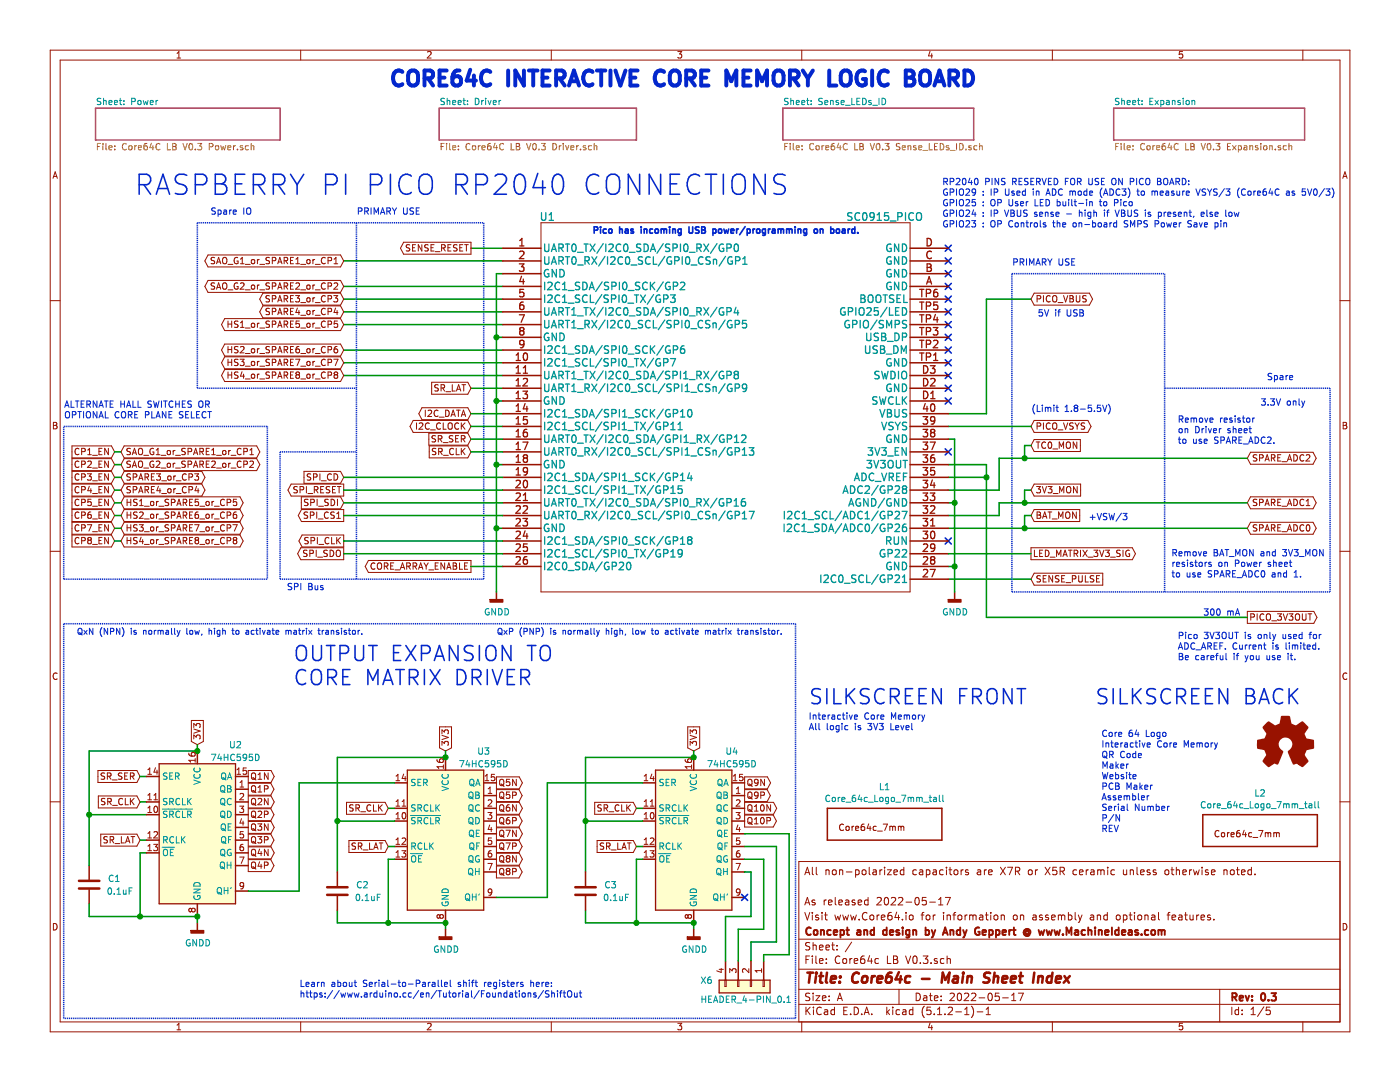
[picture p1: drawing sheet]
EESchema Schematic File Version 4
LIBS:Core64c LB V0.3-cache
EELAYER 29 0
EELAYER END
$Descr A 11000 8500
encoding utf-8
Sheet 1 5
Title "Core64c - Main Sheet Index"
Date "2022-05-17"
Rev "0.3"
Comp "Concept and design by Andy Geppert @ www.MachineIdeas.com"
Comment1 "Visit www.Core64.io for information on assembly and optional features."
Comment2 "As released 2022-05-17"
Comment3 ""
Comment4 "All non-polarized capacitors are X7R or X5R ceramic unless otherwise noted."
$EndDescr
Text Notes 3050 700  0    118  ~ 24
CORE64C INTERACTIVE CORE MEMORY LOGIC BOARD
$Sheet
S 6150 850  1500 250 
U 5E75D6AB
F0 "Sense_LEDs_ID" 50
F1 "Core64C LB V0.3 Sense_LEDs_ID.sch" 50
$EndSheet
$Sheet
S 8750 850  1500 250 
U 5EA63449
F0 "Expansion" 50
F1 "Core64C LB V0.3 Expansion.sch" 50
$EndSheet
Text Notes 8550 4100 0    50   ~ 0
+VSW/3
Text Notes 4650 1850 0    50   ~ 10
Pico has incoming USB power/programming on board.
$Sheet
S 750  850  1450 250 
U 5E7548ED
F0 "Power" 50
F1 "Core64C LB V0.3 Power.sch" 50
$EndSheet
Text Notes 1050 1550 0    157  ~ 0
RASPBERRY PI PICO RP2040 CONNECTIONS
Text GLabel 2700 4250 0    50   Output ~ 0
SPI_CLK
Text GLabel 2700 3750 0    50   Input ~ 0
SPI_CD
$Comp
L power:GNDD #PWR?
U 1 1
P 3900 4650
AR Path="/5EA63449/5F4EB827" Ref="#PWR?"  Part="1" 
AR Path="/5F4EB827" Ref="#PWR0102"  Part="1" 
F 0 "#PWR0102" H 3900 4400 50  0001 C CNN
F 1 "GNDD" H 3904 4494 50  0000 C CNN
F 2 "" H 3900 4650 50  0001 C CNN
F 3 "" H 3900 4650 50  0001 C CNN
	1    3900 4650
	1    0    0    -1  
$EndComp
Text Notes 9250 5200 0    50   ~ 0
Pico 3V3OUT is only used for\nADC_AREF. Current is limited. \nBe careful if you use it.
Text GLabel 2700 3950 0    50   Input ~ 0
SPI_SDI
Text GLabel 2700 4350 0    50   Output ~ 0
SPI_SDO
Wire Notes Line
	3800 1750 3800 4550
Text Notes 2800 1700 0    50   ~ 0
PRIMARY USE
Wire Notes Line
	9150 2150 9150 4650
Text Notes 7950 2100 0    50   ~ 0
PRIMARY USE
Text Notes 8600 5550 0    118  ~ 0
SILKSCREEN BACK
Text Notes 6350 5550 0    118  ~ 0
SILKSCREEN FRONT
Text Notes 8650 6550 0    50   ~ 0
Core 64 Logo\nInteractive Core Memory\nQR Code\nMaker\nWebsite\nPCB Maker\nAssembler\nSerial Number\nP/N\nREV
Text Notes 6350 5750 0    50   ~ 0
Interactive Core Memory\nAll logic is 3V3 Level\n
Wire Notes Line
	10450 3050 10450 4650
Text Notes 9950 3000 0    50   ~ 0
Spare
Wire Notes Line
	7950 2150 9150 2150
Text Notes 1650 1700 0    50   ~ 0
Spare IO
Text Notes 2250 4650 0    50   ~ 0
SPI Bus
Text GLabel 2700 4050 0    50   Output ~ 0
SPI_CS1
$Comp
L Graphic:Logo_Open_Hardware_Small L3
U 1 1
P 10100 5850
F 0 "L3" H 10100 6125 50  0001 C CNN
F 1 "Logo_Open_Hardware_Small" H 10100 5625 50  0001 C CNN
F 2 "Symbol:OSHW-Logo2_7.3x6mm_SilkScreen" H 10100 5850 50  0001 C CNN
F 3 "~" H 10100 5850 50  0001 C CNN
F 4 "DNP" H 10100 5850 50  0001 C CNN "Populate"
F 5 "Silkscreen image" H 10100 5850 50  0001 C CNN "Description"
	1    10100 5850
	1    0    0    -1  
$EndComp
Text Notes 3900 5000 0    47   ~ 0
QxP (PNP) is normally high, low to activate matrix transistor.
$Sheet
S 3450 850  1550 250 
U 5E755AC8
F0 "Driver" 50
F1 "Core64C LB V0.3 Driver.sch" 50
$EndSheet
Wire Wire Line
	7850 4050 7850 3950
Text GLabel 8100 4350 2    50   Output ~ 0
LED_MATRIX_3V3_SIG
Text GLabel 3700 3250 0    50   BiDi ~ 0
I2C_DATA
Text GLabel 8100 4550 2    50   Input ~ 0
SENSE_PULSE
Text GLabel 3700 4450 0    50   Output ~ 0
CORE_ARRAY_ENABLE
Text GLabel 8100 4050 2    50   Input ~ 0
BAT_MON
Text Notes 2300 5400 0    118  ~ 0
OUTPUT EXPANSION TO\nCORE MATRIX DRIVER
Text GLabel 2700 3850 0    50   Output ~ 0
SPI_RESET
Wire Wire Line
	3950 2150 3900 2150
Wire Wire Line
	3900 2150 3900 2650
Wire Wire Line
	3950 4150 3900 4150
Connection ~ 3900 4150
Wire Wire Line
	3900 4150 3900 4650
Wire Wire Line
	3950 3650 3900 3650
Connection ~ 3900 3650
Wire Wire Line
	3900 3650 3900 4150
Wire Wire Line
	3950 3150 3900 3150
Connection ~ 3900 3150
Wire Wire Line
	3900 3150 3900 3650
Wire Wire Line
	3950 2650 3900 2650
Connection ~ 3900 2650
Wire Wire Line
	3900 2650 3900 3150
Text Notes 7400 1800 0    50   ~ 0
RP2040 PINS RESERVED FOR USE ON PICO BOARD:\nGPIO29 : IP Used in ADC mode (ADC3) to measure VSYS/3 (Core64C as 5V0/3)\nGPIO25 : OP User LED built-in to Pico\nGPIO24 : IP VBUS sense - high if VBUS is present, else low\nGPIO23 : OP Controls the on-board SMPS Power Save pin
$Comp
L power:GNDD #PWR?
U 1 1
P 7500 4650
AR Path="/5EA63449/60B64A63" Ref="#PWR?"  Part="1" 
AR Path="/60B64A63" Ref="#PWR0107"  Part="1" 
F 0 "#PWR0107" H 7500 4400 50  0001 C CNN
F 1 "GNDD" H 7504 4494 50  0000 C CNN
F 2 "" H 7500 4650 50  0001 C CNN
F 3 "" H 7500 4650 50  0001 C CNN
	1    7500 4650
	1    0    0    -1  
$EndComp
Wire Wire Line
	7500 4650 7500 4450
Wire Wire Line
	7500 4450 7450 4450
Wire Wire Line
	7500 4450 7500 3950
Wire Wire Line
	7500 3950 7450 3950
Connection ~ 7500 4450
Wire Wire Line
	7500 3950 7500 3450
Wire Wire Line
	7500 3450 7450 3450
Connection ~ 7500 3950
NoConn ~ 7450 3550
Wire Wire Line
	7750 3650 7750 3750
Wire Wire Line
	7750 3650 7450 3650
Wire Wire Line
	7450 3750 7750 3750
Wire Wire Line
	7450 4050 7850 4050
Text GLabel 9800 3600 2    50   BiDi ~ 0
SPARE_ADC2
NoConn ~ 7450 4250
NoConn ~ 7450 2850
NoConn ~ 7450 2350
NoConn ~ 7450 2450
NoConn ~ 7450 2550
NoConn ~ 7450 2650
NoConn ~ 7450 2750
NoConn ~ 7450 2950
NoConn ~ 7450 3150
NoConn ~ 7450 3050
NoConn ~ 7450 2250
NoConn ~ 7450 2150
NoConn ~ 7450 2050
NoConn ~ 7450 1950
Wire Wire Line
	7450 4550 8100 4550
Text GLabel 3700 3350 0    50   BiDi ~ 0
I2C_CLOCK
Wire Notes Line
	7950 2150 7950 4650
Wire Notes Line
	9150 3050 10450 3050
Wire Wire Line
	2700 2350 3950 2350
Wire Wire Line
	2700 2450 3950 2450
Wire Wire Line
	2700 2550 3950 2550
Wire Wire Line
	2700 2750 3950 2750
Wire Wire Line
	2700 2850 3950 2850
Wire Wire Line
	2700 2950 3950 2950
Wire Notes Line
	2800 1750 2800 4550
Wire Notes Line
	2100 3350 2100 4550
Text Notes 9900 3200 0    50   ~ 0
3.3V only
Wire Wire Line
	3950 4450 3700 4450
Wire Wire Line
	2700 2050 3950 2050
Wire Wire Line
	3950 1950 3700 1950
Wire Wire Line
	3950 2250 2700 2250
Wire Wire Line
	3950 3050 3700 3050
Wire Wire Line
	3950 3250 3700 3250
Wire Wire Line
	3950 3350 3700 3350
Wire Wire Line
	7450 3850 7850 3850
Wire Notes Line
	500  4900 6250 4900
Wire Notes Line
	6250 4900 6250 8000
Wire Notes Line
	6250 8000 500  8000
Wire Notes Line
	500  8000 500  4900
Text GLabel 9800 3950 2    50   BiDi ~ 0
SPARE_ADC1
Wire Wire Line
	7850 3950 8050 3950
Wire Wire Line
	7850 3850 7850 3600
Text GLabel 8100 3850 2    50   Input ~ 0
3V3_MON
Wire Wire Line
	8100 3850 8050 3850
Wire Wire Line
	8050 3850 8050 3950
Wire Wire Line
	7750 4850 7750 3750
Text GLabel 8100 2350 2    50   BiDi ~ 0
PICO_VBUS
Text Notes 9450 4850 0    50   ~ 0
300 mA
Text Notes 8150 2500 0    50   ~ 0
5V if USB
Text Notes 8100 3250 0    50   ~ 0
(Limit 1.8-5.5V)
Text GLabel 9800 4850 2    50   Output ~ 0
PICO_3V3OUT
Text Notes 600  5000 0    47   ~ 0
QxN (NPN) is normally low, high to activate matrix transistor.
Wire Wire Line
	7850 3600 8050 3600
Text GLabel 9800 4150 2    50   BiDi ~ 0
SPARE_ADC0
Wire Wire Line
	8100 4050 8050 4050
Wire Wire Line
	8050 4050 8050 4150
Connection ~ 7750 3750
Connection ~ 8050 3950
Wire Wire Line
	7450 3250 7750 3250
Wire Wire Line
	7750 3250 7750 2350
Wire Wire Line
	7750 2350 8100 2350
Text GLabel 8100 3350 2    50   BiDi ~ 0
PICO_VSYS
Wire Wire Line
	7450 3350 8100 3350
Connection ~ 8050 4150
Wire Wire Line
	7450 4150 8050 4150
Text GLabel 2700 2250 0    50   BiDi ~ 0
SAO_G2_or_SPARE2_or_CP2
Text GLabel 2700 2050 0    50   BiDi ~ 0
SAO_G1_or_SPARE1_or_CP1
Wire Notes Line
	7950 4650 10450 4650
Text Notes 9200 4550 0    50   ~ 0
Remove BAT_MON and 3V3_MON\nresistors on Power sheet\nto use SPARE_ADC0 and 1.
Text GLabel 900  3950 0    50   Input ~ 0
CP5_EN
Text GLabel 900  4050 0    50   Input ~ 0
CP6_EN
Text GLabel 900  4150 0    50   Input ~ 0
CP7_EN
Text GLabel 900  4250 0    50   Input ~ 0
CP8_EN
Text GLabel 900  3550 0    50   Input ~ 0
CP1_EN
Text GLabel 900  3650 0    50   Input ~ 0
CP2_EN
Text GLabel 900  3750 0    50   Input ~ 0
CP3_EN
Text GLabel 900  3850 0    50   Input ~ 0
CP4_EN
Text GLabel 950  3750 2    50   BiDi ~ 0
SPARE3_or_CP3
Text GLabel 950  3650 2    50   BiDi ~ 0
SAO_G2_or_SPARE2_or_CP2
Text GLabel 950  3550 2    50   BiDi ~ 0
SAO_G1_or_SPARE1_or_CP1
Text Notes 500  3300 0    50   ~ 0
ALTERNATE HALL SWITCHES OR\nOPTIONAL CORE PLANE SELECT
Wire Wire Line
	950  3550 900  3550
Wire Wire Line
	950  3650 900  3650
Wire Wire Line
	950  3750 900  3750
Wire Wire Line
	950  3850 900  3850
Text GLabel 950  3850 2    50   BiDi ~ 0
SPARE4_or_CP4
$Comp
L Pico_SC0915_Sequential:SC0915 U1
U 1 1
P 3950 1950
F 0 "U1" H 4300 2200 60  0000 C CNN
F 1 "SC0915_PICO" H 6950 2200 60  0000 C CNN
F 2 "Raspberry_Pico_SC0915:Pico_SC0915_THRUHOLE_CUTOUTS" H 6450 2190 60  0001 C CNN
F 3 "" H 3950 1950 60  0000 C CNN
F 4 "DNP" H 3950 1950 50  0001 C CNN "Populate"
	1    3950 1950
	1    0    0    -1  
$EndComp
Wire Wire Line
	7750 4850 9800 4850
Wire Wire Line
	8050 4150 9800 4150
Wire Wire Line
	8050 3950 9800 3950
$Comp
L CORE_64_LIBRARY:Core_64c_Logo_7mm_tall L1
U 1 1
P 6900 6700
F 0 "L1" H 6950 7221 50  0000 C CNN
F 1 "Core_64c_Logo_7mm_tall" H 6950 7128 50  0000 C CNN
F 2 "Core_Memory_8x8_Array:Core64c_Logo_7mm" H 6900 6700 50  0001 C CNN
F 3 "" H 6900 6700 50  0001 C CNN
F 4 "DNP" H 6900 6700 50  0001 C CNN "Populate"
	1    6900 6700
	1    0    0    -1  
$EndComp
$Comp
L CORE_64_LIBRARY:Core_64c_Logo_7mm_tall L2
U 1 1
P 9850 6750
F 0 "L2" H 9900 7271 50  0000 C CNN
F 1 "Core_64c_Logo_7mm_tall" H 9900 7178 50  0000 C CNN
F 2 "Core_Memory_8x8_Array:Core64c_Logo_7mm" H 9850 6750 50  0001 C CNN
F 3 "" H 9850 6750 50  0001 C CNN
F 4 "DNP" H 9850 6750 50  0001 C CNN "Populate"
	1    9850 6750
	1    0    0    -1  
$EndComp
Text Notes 2350 7850 0    50   ~ 0
Learn about Serial-to-Parallel shift registers here:\nhttps://www.arduino.cc/en/Tutorial/Foundations/ShiftOut
$Comp
L power:GNDD #PWR0108
U 1 1
P 1550 7250
F 0 "#PWR0108" H 1550 7000 50  0001 C CNN
F 1 "GNDD" H 1555 7094 50  0000 C CNN
F 2 "" H 1550 7250 50  0001 C CNN
F 3 "" H 1550 7250 50  0001 C CNN
	1    1550 7250
	1    0    0    -1  
$EndComp
Wire Wire Line
	1150 6700 1100 6700
Wire Wire Line
	1100 6700 1100 7200
Wire Wire Line
	1100 7200 1550 7200
Text GLabel 1100 6300 0    50   Input ~ 0
SR_CLK
Text GLabel 1100 6100 0    50   Input ~ 0
SR_SER
Text GLabel 1100 6600 0    50   Input ~ 0
SR_LAT
Wire Wire Line
	1150 6400 700  6400
Wire Wire Line
	1550 7250 1550 7200
Wire Wire Line
	1100 6100 1150 6100
Wire Wire Line
	1100 6300 1150 6300
Wire Wire Line
	1100 6600 1150 6600
Text GLabel 1950 6100 2    50   Output ~ 0
Q1N
Text GLabel 1950 6300 2    50   Output ~ 0
Q2N
Text GLabel 1950 6500 2    50   Output ~ 0
Q3N
Text GLabel 1950 6700 2    50   Output ~ 0
Q4N
Text GLabel 3900 6150 2    50   Output ~ 0
Q5N
Text GLabel 3900 6350 2    50   Output ~ 0
Q6N
Text GLabel 3700 1950 0    50   Output ~ 0
SENSE_RESET
Text GLabel 3050 6350 0    50   Input ~ 0
SR_CLK
Text GLabel 5000 6350 0    50   Input ~ 0
SR_CLK
Text GLabel 3900 6750 2    50   Output ~ 0
Q8N
Text GLabel 3900 6550 2    50   Output ~ 0
Q7N
Text GLabel 5850 6350 2    50   Output ~ 0
Q10N
Text GLabel 5850 6150 2    50   Output ~ 0
Q9N
Text GLabel 1950 6200 2    50   Output ~ 0
Q1P
Text GLabel 1950 6400 2    50   Output ~ 0
Q2P
Text GLabel 1950 6600 2    50   Output ~ 0
Q3P
Text GLabel 1950 6800 2    50   Output ~ 0
Q4P
Text GLabel 3900 6250 2    50   Output ~ 0
Q5P
Text GLabel 3900 6450 2    50   Output ~ 0
Q6P
Text GLabel 3900 6650 2    50   Output ~ 0
Q7P
Text GLabel 5850 6250 2    50   Output ~ 0
Q9P
Text GLabel 3900 6850 2    50   Output ~ 0
Q8P
Text GLabel 5850 6450 2    50   Output ~ 0
Q10P
$Comp
L Device:C C1
U 1 1
P 700 6950
F 0 "C1" H 450 7000 50  0000 L CNN
F 1 "0.1uF" H 350 6900 50  0000 L CNN
F 2 "Capacitor_SMD:C_0805_2012Metric" H 738 6800 50  0001 C CNN
F 3 "~" H 700 6950 50  0001 C CNN
F 4 "C28233" H 700 6950 50  0001 C CNN "LCSC"
F 5 "yes" H 700 6950 50  0001 C CNN "Populate"
	1    700  6950
	-1   0    0    -1  
$EndComp
Text GLabel 3700 3550 0    50   Input ~ 0
SR_CLK
Text GLabel 3700 3450 0    50   Input ~ 0
SR_SER
Text GLabel 3700 3050 0    50   Input ~ 0
SR_LAT
Wire Wire Line
	700  6400 700  6800
Connection ~ 700  6400
Wire Wire Line
	700  7100 700  7200
Wire Wire Line
	700  7200 1100 7200
Connection ~ 1100 7200
Connection ~ 1550 7200
$Comp
L 74xx:74HC595 U2
U 1 1
P 1550 6500
F 0 "U2" H 1850 7150 50  0000 C CNN
F 1 "74HC595D" H 1850 7050 50  0000 C CNN
F 2 "Digikey:SOIC-16_W3.90mm" H 1550 6500 50  0001 C CNN
F 3 "http://www.ti.com/lit/ds/symlink/sn74hc595.pdf" H 1550 6500 50  0001 C CNN
F 4 "C5947" H 1550 6500 50  0001 C CNN "LCSC"
F 5 "https://www.ti.com/lit/ds/symlink/sn74hc595.pdf?HQS=dis-dk-null-digikeymode-dsf-pf-null-wwe&ts=1622821550284" H 1550 6500 50  0001 C CNN "DK_Datasheet_Link"
F 6 "https://www.digikey.com/en/products/detail/texas-instruments/SN74HC595DT/1571266" H 1550 6500 50  0001 C CNN "DK_Detail_Page"
F 7 "Shift Register Serial to parallel" H 1550 6500 50  0001 C CNN "Description"
F 8 "SN74HC595DR" H 1550 6500 50  0001 C CNN "MPN"
F 9 "Texas Instruments" H 1550 6500 50  0001 C CNN "Manufacturer"
F 10 "yes" H 1550 6500 50  0001 C CNN "Populate"
	1    1550 6500
	1    0    0    -1  
$EndComp
Text GLabel 1550 5850 1    50   Input ~ 0
3V3
Wire Wire Line
	700  5900 1550 5900
Wire Wire Line
	2650 5950 3500 5950
Text GLabel 3500 5900 1    50   Input ~ 0
3V3
$Comp
L 74xx:74HC595 U3
U 1 1
P 3500 6550
F 0 "U3" H 3800 7200 50  0000 C CNN
F 1 "74HC595D" H 3800 7100 50  0000 C CNN
F 2 "Digikey:SOIC-16_W3.90mm" H 3500 6550 50  0001 C CNN
F 3 "http://www.ti.com/lit/ds/symlink/sn74hc595.pdf" H 3500 6550 50  0001 C CNN
F 4 "C5947" H 3500 6550 50  0001 C CNN "LCSC"
F 5 "https://www.ti.com/lit/ds/symlink/sn74hc595.pdf?HQS=dis-dk-null-digikeymode-dsf-pf-null-wwe&ts=1622821550284" H 3500 6550 50  0001 C CNN "DK_Datasheet_Link"
F 6 "https://www.digikey.com/en/products/detail/texas-instruments/SN74HC595DT/1571266" H 3500 6550 50  0001 C CNN "DK_Detail_Page"
F 7 "Shift Register Serial to parallel" H 3500 6550 50  0001 C CNN "Description"
F 8 "SN74HC595DR" H 3500 6550 50  0001 C CNN "MPN"
F 9 "Texas Instruments" H 3500 6550 50  0001 C CNN "Manufacturer"
F 10 "yes" H 3500 6550 50  0001 C CNN "Populate"
	1    3500 6550
	1    0    0    -1  
$EndComp
Connection ~ 3500 7250
Connection ~ 3050 7250
Wire Wire Line
	2650 7250 3050 7250
Wire Wire Line
	2650 7150 2650 7250
Connection ~ 2650 6450
Wire Wire Line
	2650 6450 2650 6850
$Comp
L Device:C C2
U 1 1
P 2650 7000
F 0 "C2" H 2400 7050 50  0000 L CNN
F 1 "0.1uF" H 2300 6950 50  0000 L CNN
F 2 "Capacitor_SMD:C_0805_2012Metric" H 2688 6850 50  0001 C CNN
F 3 "~" H 2650 7000 50  0001 C CNN
F 4 "C28233" H 2650 7000 50  0001 C CNN "LCSC"
F 5 "yes" H 2650 7000 50  0001 C CNN "Populate"
	1    2650 7000
	-1   0    0    -1  
$EndComp
Wire Wire Line
	3050 6350 3100 6350
Wire Wire Line
	2350 6150 3100 6150
Wire Wire Line
	3500 7300 3500 7250
Wire Wire Line
	3100 6450 2650 6450
Wire Wire Line
	3050 7250 3500 7250
Wire Wire Line
	3050 6750 3050 7250
Wire Wire Line
	3100 6750 3050 6750
$Comp
L power:GNDD #PWR0109
U 1 1
P 3500 7300
F 0 "#PWR0109" H 3500 7050 50  0001 C CNN
F 1 "GNDD" H 3505 7144 50  0000 C CNN
F 2 "" H 3500 7300 50  0001 C CNN
F 3 "" H 3500 7300 50  0001 C CNN
	1    3500 7300
	1    0    0    -1  
$EndComp
Wire Wire Line
	4600 5950 5450 5950
Text GLabel 5450 5900 1    50   Input ~ 0
3V3
$Comp
L 74xx:74HC595 U4
U 1 1
P 5450 6550
F 0 "U4" H 5750 7200 50  0000 C CNN
F 1 "74HC595D" H 5750 7100 50  0000 C CNN
F 2 "Digikey:SOIC-16_W3.90mm" H 5450 6550 50  0001 C CNN
F 3 "http://www.ti.com/lit/ds/symlink/sn74hc595.pdf" H 5450 6550 50  0001 C CNN
F 4 "C5947" H 5450 6550 50  0001 C CNN "LCSC"
F 5 "https://www.ti.com/lit/ds/symlink/sn74hc595.pdf?HQS=dis-dk-null-digikeymode-dsf-pf-null-wwe&ts=1622821550284" H 5450 6550 50  0001 C CNN "DK_Datasheet_Link"
F 6 "https://www.digikey.com/en/products/detail/texas-instruments/SN74HC595DT/1571266" H 5450 6550 50  0001 C CNN "DK_Detail_Page"
F 7 "Shift Register Serial to parallel" H 5450 6550 50  0001 C CNN "Description"
F 8 "SN74HC595DR" H 5450 6550 50  0001 C CNN "MPN"
F 9 "Texas Instruments" H 5450 6550 50  0001 C CNN "Manufacturer"
F 10 "yes" H 5450 6550 50  0001 C CNN "Populate"
	1    5450 6550
	1    0    0    -1  
$EndComp
Connection ~ 5450 7250
Connection ~ 5000 7250
Wire Wire Line
	4600 7250 5000 7250
Wire Wire Line
	4600 7150 4600 7250
Connection ~ 4600 6450
Wire Wire Line
	4600 6450 4600 6850
$Comp
L Device:C C3
U 1 1
P 4600 7000
F 0 "C3" H 4350 7050 50  0000 L CNN
F 1 "0.1uF" H 4250 6950 50  0000 L CNN
F 2 "Capacitor_SMD:C_0805_2012Metric" H 4638 6850 50  0001 C CNN
F 3 "~" H 4600 7000 50  0001 C CNN
F 4 "C28233" H 4600 7000 50  0001 C CNN "LCSC"
F 5 "yes" H 4600 7000 50  0001 C CNN "Populate"
	1    4600 7000
	-1   0    0    -1  
$EndComp
Wire Wire Line
	5000 6350 5050 6350
Wire Wire Line
	4300 6150 5050 6150
Wire Wire Line
	5450 7300 5450 7250
Wire Wire Line
	5050 6450 4600 6450
Wire Wire Line
	5000 7250 5450 7250
Wire Wire Line
	5000 6750 5000 7250
Wire Wire Line
	5050 6750 5000 6750
$Comp
L power:GNDD #PWR0111
U 1 1
P 5450 7300
F 0 "#PWR0111" H 5450 7050 50  0001 C CNN
F 1 "GNDD" H 5455 7144 50  0000 C CNN
F 2 "" H 5450 7300 50  0001 C CNN
F 3 "" H 5450 7300 50  0001 C CNN
	1    5450 7300
	1    0    0    -1  
$EndComp
Wire Wire Line
	700  5900 700  6400
Wire Wire Line
	2650 5950 2650 6450
Wire Wire Line
	1550 5850 1550 5900
Connection ~ 1550 5900
Wire Wire Line
	3500 5900 3500 5950
Connection ~ 3500 5950
Wire Wire Line
	4600 5950 4600 6450
Wire Wire Line
	5450 5900 5450 5950
Connection ~ 5450 5950
Wire Wire Line
	1950 7000 2350 7000
Wire Wire Line
	2350 7000 2350 6150
Wire Wire Line
	3900 7050 4300 7050
Wire Wire Line
	4300 7050 4300 6150
Text GLabel 2700 2350 0    50   BiDi ~ 0
SPARE3_or_CP3
Text GLabel 2700 2450 0    50   BiDi ~ 0
SPARE4_or_CP4
Wire Wire Line
	3950 3450 3700 3450
Wire Wire Line
	3950 3550 3700 3550
Text GLabel 2700 2550 0    50   BiDi ~ 0
HS1_or_SPARE5_or_CP5
Text GLabel 2700 2750 0    50   BiDi ~ 0
HS2_or_SPARE6_or_CP6
Text GLabel 2700 2850 0    50   BiDi ~ 0
HS3_or_SPARE7_or_CP7
Text GLabel 2700 2950 0    50   BiDi ~ 0
HS4_or_SPARE8_or_CP8
Text GLabel 950  3950 2    50   BiDi ~ 0
HS1_or_SPARE5_or_CP5
Text GLabel 950  4050 2    50   BiDi ~ 0
HS2_or_SPARE6_or_CP6
Text GLabel 950  4150 2    50   BiDi ~ 0
HS3_or_SPARE7_or_CP7
Text GLabel 950  4250 2    50   BiDi ~ 0
HS4_or_SPARE8_or_CP8
Wire Wire Line
	2700 3750 3950 3750
Wire Wire Line
	2700 3850 3950 3850
Wire Wire Line
	2700 3950 3950 3950
Wire Wire Line
	2700 4050 3950 4050
Wire Wire Line
	2700 4250 3950 4250
Wire Wire Line
	900  3950 950  3950
Wire Wire Line
	2700 4350 3950 4350
Wire Wire Line
	900  4050 950  4050
Wire Wire Line
	900  4150 950  4150
Wire Wire Line
	950  4250 900  4250
Wire Notes Line
	500  3350 2100 3350
Wire Notes Line
	500  4550 500  3350
Wire Notes Line
	2200 3550 2800 3550
Wire Notes Line
	1550 1750 1550 3050
Wire Notes Line
	1550 3050 2800 3050
Wire Notes Line
	1550 1750 3800 1750
Wire Wire Line
	7450 4350 8100 4350
$Comp
L Connector_Generic:Conn_01x04 X?
U 1 1
P 5900 7750
AR Path="/5EA63449/60E60D68" Ref="X?"  Part="1" 
AR Path="/60E60D68" Ref="X6"  Part="1" 
F 0 "X6" V 5850 7350 50  0000 L CNN
F 1 "HEADER_4-PIN_0.1" V 6000 7350 50  0000 L CNN
F 2 "Connector_PinSocket_2.54mm:PinSocket_1x04_P2.54mm_Vertical" H 5900 7750 50  0001 C CNN
F 3 "~" H 5900 7750 50  0001 C CNN
F 4 "DNP" H 5900 7750 50  0001 C CNN "Populate"
F 5 "YesYes" H 5900 7750 50  0001 C CNN "User Optional"
	1    5900 7750
	0    1    1    0   
$EndComp
Wire Wire Line
	5850 6550 6200 6550
Wire Wire Line
	6200 6550 6200 7500
Wire Wire Line
	6200 7500 6000 7500
Wire Wire Line
	6000 7500 6000 7550
Wire Wire Line
	5900 7550 5900 7400
Wire Wire Line
	5900 7400 6100 7400
Wire Wire Line
	6100 7400 6100 6650
Wire Wire Line
	6100 6650 5850 6650
Wire Wire Line
	5850 6750 6000 6750
Wire Wire Line
	6000 6750 6000 7300
Wire Wire Line
	6000 7300 5800 7300
Wire Wire Line
	5800 7300 5800 7550
Wire Wire Line
	5700 7550 5700 7200
Wire Wire Line
	5700 7200 5900 7200
Wire Wire Line
	5900 7200 5900 6850
Wire Wire Line
	5900 6850 5850 6850
NoConn ~ 5850 7050
Text GLabel 3050 6650 0    50   Input ~ 0
SR_LAT
Wire Wire Line
	3050 6650 3100 6650
Text GLabel 5000 6650 0    50   Input ~ 0
SR_LAT
Wire Wire Line
	5000 6650 5050 6650
Text GLabel 8100 3500 2    50   Input ~ 0
TC0_MON
Wire Wire Line
	8100 3500 8050 3500
Wire Wire Line
	8050 3500 8050 3600
Connection ~ 8050 3600
Wire Wire Line
	8050 3600 9800 3600
Text Notes 9250 3500 0    50   ~ 0
Remove resistor\non Driver sheet\nto use SPARE_ADC2.
Wire Notes Line
	2200 4550 3800 4550
Wire Notes Line
	500  4550 2100 4550
Wire Notes Line
	2200 3550 2200 4550
$EndSCHEMATC
